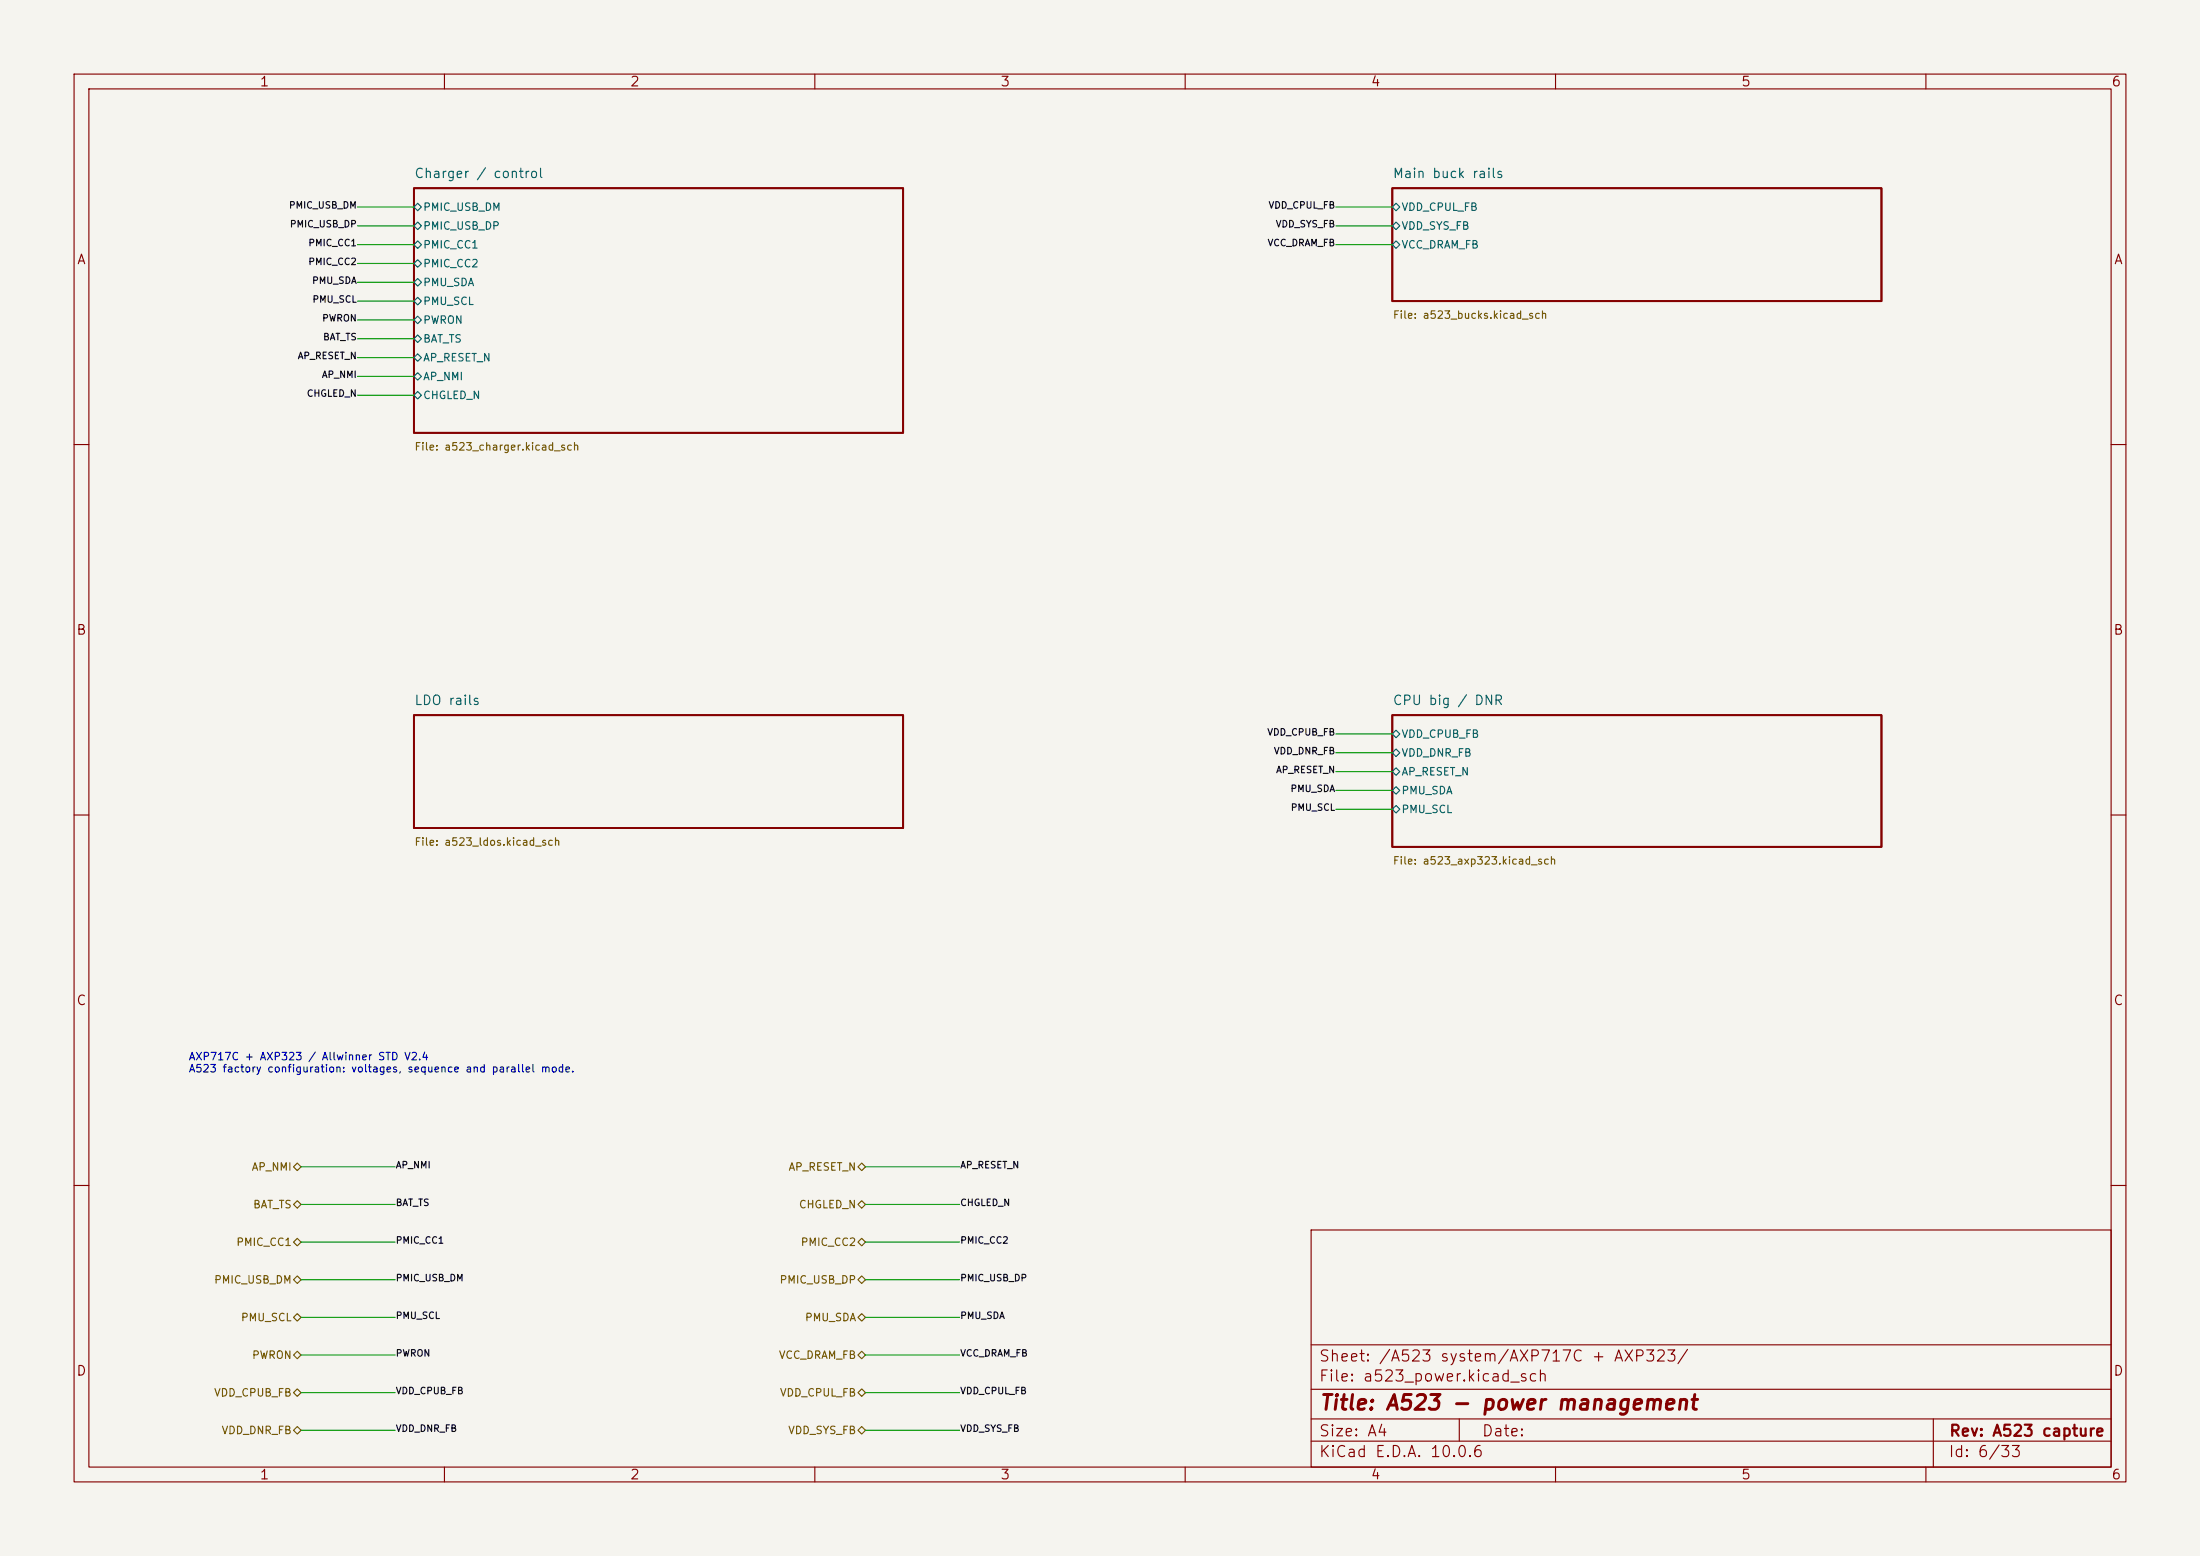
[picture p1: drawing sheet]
<svg xmlns="http://www.w3.org/2000/svg" width="297mm" height="210mm" viewBox="0 0 297 210" stroke-linecap="round" stroke-linejoin="round" font-family="sans-serif">
<path d="M0 0h297v210h-297z" fill="#f5f4ef" stroke="#f5f4ef" stroke-width=".14"/>
<g fill="none" stroke="#840000" stroke-width=".15">
<path d="M10 10h277v190h-277zM12 12h273v186h-273zM60 10v2M110 10v2M160 10v2M210 10v2M260 10v2M10 60h2M285 60h2M10 110h2M285 110h2M10 160h2"/>
<path d="M177 166h108v32h-108zM285 160h2M60 198v2M110 198v2M160 198v2M177 194.5h108M177 191.5h108M177 187.5h108M177 181.5h108M197 191.5v3M210 198v2M260 198v2"/>
<path d="M261 191.5v6.5"/>
</g>
<path d="M55.9 25.4h66v33h-66zM188 25.4h66v15.2h-66zM55.9 96.5h66v15.3h-66zM188 96.5h66v17.8h-66z" fill="none" stroke="#840000" stroke-width=".25"/>
<g fill="none" stroke="#006464" stroke-width=".15">
<path d="M55.9 27.9l.5-.5 .5 .5-.5 .5zM55.9 30.5l.5-.5 .5 .5-.5 .5zM55.9 33l.5-.5 .5 .5-.5 .5zM55.9 35.6l.5-.5 .5 .5-.5 .5zM55.9 38.1l.5-.5 .5 .5-.5 .5zM188 27.9l.5-.5 .5 .5-.5 .5zM188 30.5l.5-.5 .5 .5-.5 .5zM188 33l.5-.5 .5 .5-.5 .5zM55.9 40.6l.5-.5 .5 .5-.5 .5zM55.9 43.2l.5-.5 .5 .5-.5 .5zM55.9 45.7l.5-.5 .5 .5-.5 .5zM55.9 48.3l.5-.5 .5 .5-.5 .5z"/>
<path d="M55.9 50.8l.5-.5 .5 .5-.5 .5zM55.9 53.3l.5-.5 .5 .5-.5 .5zM188 99.1l.5-.5 .5 .5-.5 .5zM188 101.6l.5-.5 .5 .5-.5 .5zM188 104.1l.5-.5 .5 .5-.5 .5zM188 106.7l.5-.5 .5 .5-.5 .5zM188 109.2l.5-.5 .5 .5-.5 .5z"/>
</g>
<g fill="none" stroke="#725600" stroke-width=".15">
<path d="M39.6 157.5l.5-.5 .5 .5-.5 .5zM115.8 157.5l.5-.5 .5 .5-.5 .5zM39.6 167.6l.5-.5 .5 .5-.5 .5zM39.6 162.6l.5-.5 .5 .5-.5 .5zM39.6 172.7l.5-.5 .5 .5-.5 .5zM40.1 177.3l.5 .5-.5 .5-.5-.5zM115.8 172.7l.5-.5 .5 .5-.5 .5zM115.8 177.8l.5-.5 .5 .5-.5 .5zM115.8 167.6l.5-.5 .5 .5-.5 .5zM116.3 162.1l.5 .5-.5 .5-.5-.5zM39.6 188l.5-.5 .5 .5-.5 .5zM39.6 193l.5-.5 .5 .5-.5 .5z"/>
<path d="M40.1 182.4l.5 .5-.5 .5-.5-.5zM115.8 182.9l.5-.5 .5 .5-.5 .5zM115.8 188l.5-.5 .5 .5-.5 .5zM115.8 193l.5-.5 .5 .5-.5 .5z"/>
</g>
<g fill="none" stroke="#009600" stroke-width=".15">
<path d="M48.3 33h7.6M48.3 30.5h7.6M48.3 27.9h7.6M48.3 38.1h7.6M48.3 35.6h7.6M180.3 33h7.7M180.3 30.5h7.7M180.3 27.9h7.7M48.3 50.8h7.6M48.3 53.3h7.6M48.3 40.6h7.6M48.3 43.2h7.6"/>
<path d="M48.3 45.7h7.6M48.3 48.3h7.6M180.3 99.1h7.7M180.3 109.2h7.7M180.3 106.7h7.7M180.3 104.1h7.7M180.3 101.6h7.7M40.6 157.5h12.7M116.8 157.5h12.7M40.6 172.7h12.7M40.6 177.8h12.7M40.6 162.6h12.7"/>
<path d="M40.6 167.6h12.7M116.8 172.7h12.7M116.8 177.8h12.7M116.8 162.6h12.7M116.8 167.6h12.7M40.6 182.9h12.7M40.6 188h12.7M40.6 193h12.7M116.8 182.9h12.7M116.8 188h12.7M116.8 193h12.7"/>
</g>
<text font-size="2" fill="#840000" x="178" y="190.8">Title: A523 - power management</text>
<g font-size="1.5" fill="#840000">
<text x="178" y="184.1">Sheet: /A523 system/AXP717C + AXP323/</text>
<text x="178" y="186.8">File: a523_power.kicad_sch</text>
<text x="178" y="197">KiCad E.D.A. 10.0.6</text>
<text x="178" y="194.2">Size: A4</text>
<text x="200" y="194.2">Date:</text>
<text x="263" y="197">Id: 6/33</text>
<text x="263" y="194.2">Rev: A523 capture</text>
</g>
<g font-size="1.3" fill="#840000">
<text x="35" y="12">1</text>
<text x="85" y="12">2</text>
<text x="135" y="12">3</text>
<text x="185" y="12">4</text>
<text x="235" y="12">5</text>
<text x="285" y="12">6</text>
<text x="10.3" y="36">A</text>
<text x="285.3" y="36">A</text>
<text x="10.2" y="86">B</text>
<text x="285.2" y="86">B</text>
<text x="10.2" y="136">C</text>
<text x="285.2" y="136">C</text>
<text x="10.2" y="186">D</text>
<text x="285.2" y="186">D</text>
<text x="35" y="200">1</text>
<text x="85" y="200">2</text>
<text x="135" y="200">3</text>
<text x="185" y="200">4</text>
<text x="235" y="200">5</text>
<text x="285" y="200">6</text>
</g>
<g font-size="1.3" fill="#006464">
<text x="55.9" y="24.4">Charger / control</text>
<text x="187.9" y="24.4">Main buck rails</text>
<text x="55.9" y="95.5">LDO rails</text>
<text x="187.9" y="95.5">CPU big / DNR</text>
</g>
<g font-size="1" fill="#006464">
<text x="57" y="28.7">PMIC_USB_DM</text>
<text x="189.1" y="28.7">VDD_CPUL_FB</text>
<text x="57" y="31.2">PMIC_USB_DP</text>
<text x="57" y="33.8">PMIC_CC1</text>
<text x="189.1" y="31.2">VDD_SYS_FB</text>
<text x="189.1" y="33.8">VCC_DRAM_FB</text>
<text x="57" y="36.3">PMIC_CC2</text>
<text x="57" y="38.9">PMU_SDA</text>
<text x="57" y="41.4">PMU_SCL</text>
<text x="57" y="43.9">PWRON</text>
<text x="57" y="46.5">BAT_TS</text>
<text x="57" y="49">AP_RESET_N</text>
<text x="57" y="51.6">AP_NMI</text>
<text x="57" y="54.1">CHGLED_N</text>
<text x="189.1" y="99.8">VDD_CPUB_FB</text>
<text x="189.1" y="102.4">VDD_DNR_FB</text>
<text x="189.1" y="104.9">AP_RESET_N</text>
<text x="189.1" y="107.4">PMU_SDA</text>
<text x="189.1" y="110">PMU_SCL</text>
</g>
<g font-size="1" fill="#725600">
<text x="188" y="43.3">File: a523_bucks.kicad_sch</text>
<text x="55.9" y="61.1">File: a523_charger.kicad_sch</text>
<text x="55.9" y="114.4">File: a523_ldos.kicad_sch</text>
<text x="188" y="116.9">File: a523_axp323.kicad_sch</text>
<text x="33.9" y="158.2">AP_NMI</text>
<text x="106.4" y="158.2">AP_RESET_N</text>
<text x="34.1" y="163.3">BAT_TS</text>
<text x="107.8" y="163.3">CHGLED_N</text>
<text x="28.8" y="173.5">PMIC_USB_DM</text>
<text x="31.8" y="168.4">PMIC_CC1</text>
<text x="105.2" y="173.5">PMIC_USB_DP</text>
<text x="108" y="168.4">PMIC_CC2</text>
<text x="32.4" y="178.6">PMU_SCL</text>
<text x="108.6" y="178.6">PMU_SDA</text>
<text x="33.9" y="183.6">PWRON</text>
<text x="105.1" y="183.6">VCC_DRAM_FB</text>
<text x="28.8" y="188.7">VDD_CPUB_FB</text>
<text x="105.2" y="188.7">VDD_CPUL_FB</text>
<text x="29.8" y="193.8">VDD_DNR_FB</text>
<text x="106.3" y="193.8">VDD_SYS_FB</text>
</g>
<g font-size="1" fill="#0000c2">
<text x="25.4" y="143.4">AXP717C + AXP323 / Allwinner STD V2.4</text>
<text x="25.4" y="145">A523 factory configuration: voltages, sequence and parallel mode.</text>
</g>
<g font-size=".9" fill="#0f0f0f">
<text x="38.9" y="28.4">PMIC_USB_DM</text>
<text x="171.2" y="28.4">VDD_CPUL_FB</text>
<text x="39.1" y="30.9">PMIC_USB_DP</text>
<text x="41.6" y="33.4">PMIC_CC1</text>
<text x="41.6" y="36">PMIC_CC2</text>
<text x="171" y="33.4">VCC_DRAM_FB</text>
<text x="172.1" y="30.9">VDD_SYS_FB</text>
<text x="42.1" y="38.5">PMU_SDA</text>
<text x="42.1" y="41.1">PMU_SCL</text>
<text x="43.4" y="43.6">PWRON</text>
<text x="43.5" y="46.1">BAT_TS</text>
<text x="40.1" y="48.7">AP_RESET_N</text>
<text x="41.3" y="53.8">CHGLED_N</text>
<text x="43.4" y="51.2">AP_NMI</text>
<text x="171" y="99.5">VDD_CPUB_FB</text>
<text x="171.9" y="102">VDD_DNR_FB</text>
<text x="172.2" y="104.6">AP_RESET_N</text>
<text x="174.1" y="107.1">PMU_SDA</text>
<text x="174.2" y="109.6">PMU_SCL</text>
<text x="53.4" y="157.9">AP_NMI</text>
<text x="129.6" y="157.9">AP_RESET_N</text>
<text x="53.4" y="163">BAT_TS</text>
<text x="129.6" y="163">CHGLED_N</text>
<text x="53.4" y="168.1">PMIC_CC1</text>
<text x="53.4" y="173.1">PMIC_USB_DM</text>
<text x="129.6" y="173.1">PMIC_USB_DP</text>
<text x="129.6" y="168.1">PMIC_CC2</text>
<text x="53.4" y="178.2">PMU_SCL</text>
<text x="129.6" y="178.2">PMU_SDA</text>
<text x="53.4" y="183.3">PWRON</text>
<text x="129.6" y="183.3">VCC_DRAM_FB</text>
<text x="53.4" y="188.4">VDD_CPUB_FB</text>
<text x="129.6" y="188.4">VDD_CPUL_FB</text>
<text x="53.4" y="193.5">VDD_DNR_FB</text>
<text x="129.6" y="193.5">VDD_SYS_FB</text>
</g>
</svg>
